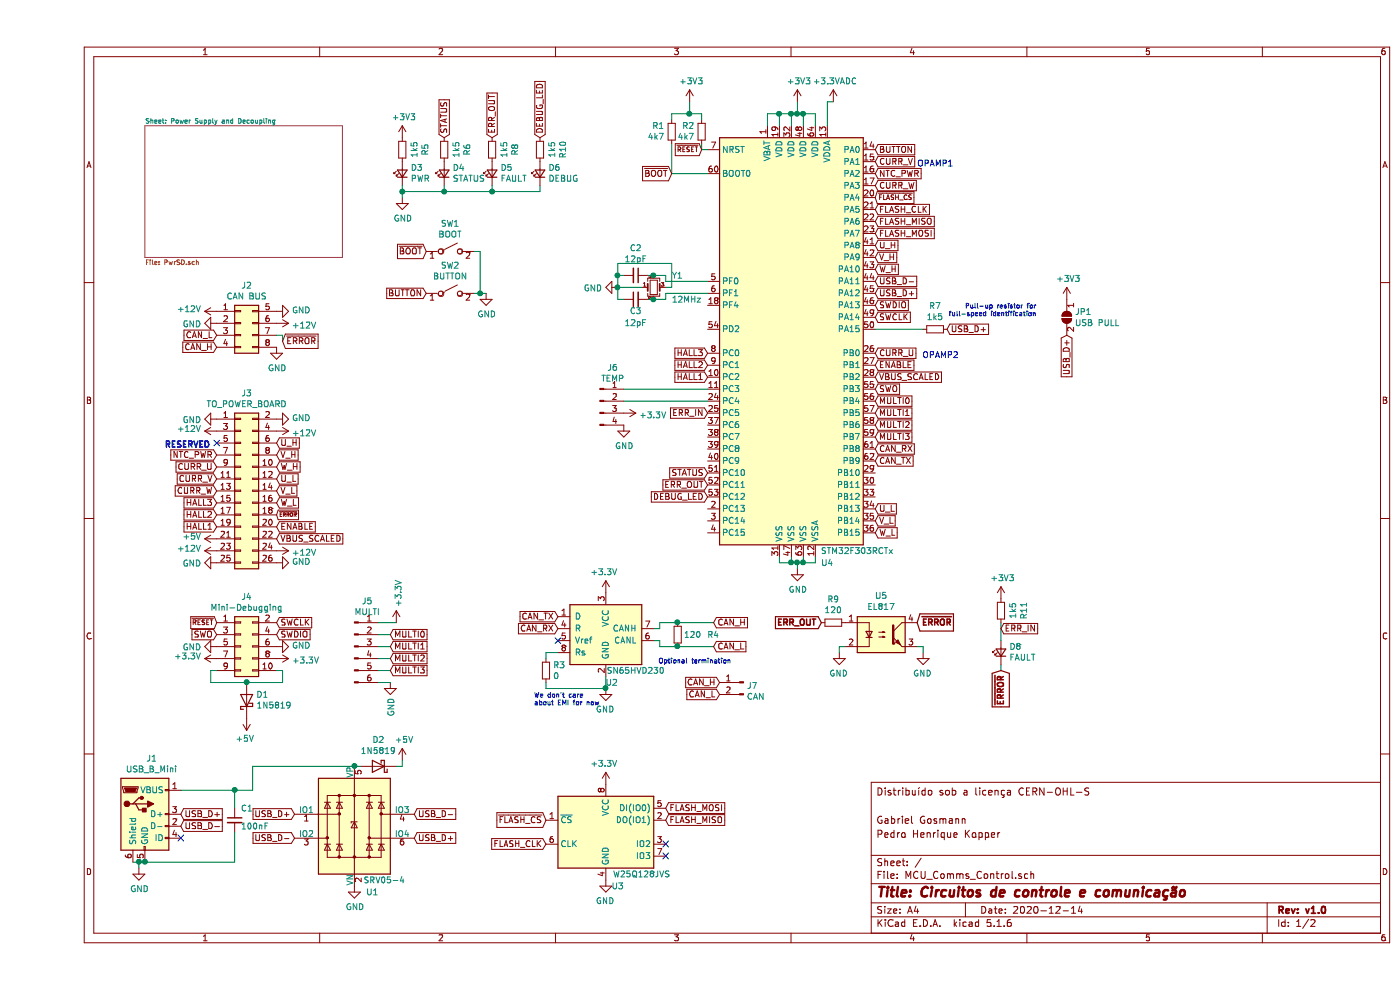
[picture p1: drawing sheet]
EESchema Schematic File Version 4
EELAYER 30 0
EELAYER END
$Descr A4 11693 8268
encoding utf-8
Sheet 1 2
Title "Circuitos de controle e comunicação"
Date "2020-12-14"
Rev "v1.0"
Comp ""
Comment1 "Pedro Henrique Kopper"
Comment2 "Gabriel Gosmann"
Comment3 ""
Comment4 "Distribuído sob a licença CERN-OHL-S"
$EndDescr
$Comp
L power:+3V3 #PWR0101
U 1 1
P 6350 850
F 0 "#PWR0101" H 6350 700 50  0001 C CNN
F 1 "+3V3" H 6365 1023 50  0000 C CNN
F 2 "" H 6350 850 50  0001 C CNN
F 3 "" H 6350 850 50  0001 C CNN
	1    6350 850 
	1    0    0    -1  
$EndComp
Wire Wire Line
	6600 1050 6600 850 
Wire Wire Line
	6500 1050 6500 950 
Wire Wire Line
	6500 950  6400 950 
Wire Wire Line
	6350 950  6350 850 
Wire Wire Line
	6400 1050 6400 950 
Connection ~ 6400 950 
Wire Wire Line
	6400 950  6350 950 
Wire Wire Line
	6300 1050 6300 950 
Wire Wire Line
	6300 950  6350 950 
Connection ~ 6350 950 
Wire Wire Line
	6200 1050 6200 950 
Wire Wire Line
	6200 950  6300 950 
Connection ~ 6300 950 
$Comp
L power:GND #PWR0102
U 1 1
P 6350 4750
F 0 "#PWR0102" H 6350 4500 50  0001 C CNN
F 1 "GND" H 6355 4577 50  0000 C CNN
F 2 "" H 6350 4750 50  0001 C CNN
F 3 "" H 6350 4750 50  0001 C CNN
	1    6350 4750
	1    0    0    -1  
$EndComp
Wire Wire Line
	6350 4750 6350 4700
Wire Wire Line
	6350 4700 6300 4700
Wire Wire Line
	6200 4700 6200 4650
Wire Wire Line
	6300 4700 6300 4650
Connection ~ 6300 4700
Wire Wire Line
	6300 4700 6200 4700
Wire Wire Line
	6400 4700 6400 4650
Wire Wire Line
	6400 4700 6350 4700
Connection ~ 6350 4700
Wire Wire Line
	6500 4650 6500 4700
Wire Wire Line
	6500 4700 6400 4700
Connection ~ 6400 4700
Text GLabel 5650 5200 2    50   Input ~ 0
CAN_H
Text GLabel 5650 5400 2    50   Input ~ 0
CAN_L
$Comp
L power:+3.3V #PWR0103
U 1 1
P 4750 4950
F 0 "#PWR0103" H 4750 4800 50  0001 C CNN
F 1 "+3.3V" H 4765 5123 50  0000 C CNN
F 2 "" H 4750 4950 50  0001 C CNN
F 3 "" H 4750 4950 50  0001 C CNN
	1    4750 4950
	-1   0    0    -1  
$EndComp
$Comp
L power:GND #PWR0104
U 1 1
P 4750 5750
F 0 "#PWR0104" H 4750 5500 50  0001 C CNN
F 1 "GND" H 4755 5577 50  0000 C CNN
F 2 "" H 4750 5750 50  0001 C CNN
F 3 "" H 4750 5750 50  0001 C CNN
	1    4750 5750
	-1   0    0    -1  
$EndComp
$Comp
L Device:R_Small R4
U 1 1
P 5350 5300
F 0 "R4" H 5000 5300 50  0000 L CNN
F 1 "120" H 5150 5300 50  0000 L CNN
F 2 "Resistor_SMD:R_0805_2012Metric" H 5350 5300 50  0001 C CNN
F 3 "~" H 5350 5300 50  0001 C CNN
F 4 "C17437" H 5350 5300 50  0001 C CNN "LCSC"
	1    5350 5300
	-1   0    0    -1  
$EndComp
Text Notes 5800 5550 2    39   ~ 0
Optional termination
Wire Wire Line
	5200 5200 5200 5250
Wire Wire Line
	5200 5250 5150 5250
Wire Wire Line
	5350 5200 5200 5200
Wire Wire Line
	5150 5350 5200 5350
Wire Wire Line
	5200 5350 5200 5400
Wire Wire Line
	5350 5400 5200 5400
Wire Wire Line
	5650 5400 5350 5400
Connection ~ 5350 5400
Wire Wire Line
	5650 5200 5350 5200
Connection ~ 5350 5200
$Comp
L power:+3.3VADC #PWR0105
U 1 1
P 6650 850
F 0 "#PWR0105" H 6800 800 50  0001 C CNN
F 1 "+3.3VADC" H 6665 1023 50  0000 C CNN
F 2 "" H 6650 850 50  0001 C CNN
F 3 "" H 6650 850 50  0001 C CNN
	1    6650 850 
	1    0    0    -1  
$EndComp
Wire Wire Line
	6650 850  6600 850 
$Sheet
S 900  1050 1650 1100
U 5FBC07FC
F0 "Power Supply and Decoupling" 39
F1 "PwrSD.sch" 39
$EndSheet
Wire Wire Line
	5250 2500 5250 2450
Wire Wire Line
	5250 2350 5250 2300
$Comp
L Device:C_Small C2
U 1 1
P 5000 2300
F 0 "C2" V 4771 2300 50  0000 C CNN
F 1 "12pF" V 4862 2300 50  0000 C CNN
F 2 "Capacitor_SMD:C_0603_1608Metric" H 5000 2300 50  0001 C CNN
F 3 "~" H 5000 2300 50  0001 C CNN
F 4 "C38523" H 5000 2300 50  0001 C CNN "LCSC"
	1    5000 2300
	0    1    1    0   
$EndComp
$Comp
L Device:C_Small C3
U 1 1
P 5000 2500
F 0 "C3" V 4900 2500 50  0000 C CNN
F 1 "12pF" V 4800 2500 50  0000 C CNN
F 2 "Capacitor_SMD:C_0603_1608Metric" H 5000 2500 50  0001 C CNN
F 3 "~" H 5000 2500 50  0001 C CNN
F 4 "C38523" H 5000 2500 50  0001 C CNN "LCSC"
	1    5000 2500
	0    -1   -1   0   
$EndComp
$Comp
L power:GND #PWR0106
U 1 1
P 4850 2400
F 0 "#PWR0106" H 4850 2150 50  0001 C CNN
F 1 "GND" V 4855 2272 50  0000 R CNN
F 2 "" H 4850 2400 50  0001 C CNN
F 3 "" H 4850 2400 50  0001 C CNN
	1    4850 2400
	0    1    1    0   
$EndComp
Wire Wire Line
	4900 2300 4850 2300
Wire Wire Line
	4850 2300 4850 2400
Wire Wire Line
	4900 2500 4850 2500
Wire Wire Line
	4850 2500 4850 2400
Connection ~ 4850 2400
Wire Wire Line
	5250 2450 5600 2450
Wire Wire Line
	5250 2350 5600 2350
$Comp
L Connector_Generic:Conn_02x04_Top_Bottom J2
U 1 1
P 1700 2700
F 0 "J2" H 1750 3017 50  0000 C CNN
F 1 "CAN BUS" H 1750 2926 50  0000 C CNN
F 2 "Connector_Molex:Molex_Mini-Fit_Jr_5566-08A_2x04_P4.20mm_Vertical" H 1700 2700 50  0001 C CNN
F 3 "~" H 1700 2700 50  0001 C CNN
	1    1700 2700
	1    0    0    -1  
$EndComp
Text GLabel 1500 2900 0    50   Input ~ 0
CAN_H
Text GLabel 1500 2800 0    50   Input ~ 0
CAN_L
$Comp
L power:GND #PWR0107
U 1 1
P 2000 2900
F 0 "#PWR0107" H 2000 2650 50  0001 C CNN
F 1 "GND" H 2005 2727 50  0000 C CNN
F 2 "" H 2000 2900 50  0001 C CNN
F 3 "" H 2000 2900 50  0001 C CNN
	1    2000 2900
	1    0    0    -1  
$EndComp
$Comp
L power:GND #PWR0108
U 1 1
P 2000 2600
F 0 "#PWR0108" H 2000 2350 50  0001 C CNN
F 1 "GND" V 2005 2472 50  0000 R CNN
F 2 "" H 2000 2600 50  0001 C CNN
F 3 "" H 2000 2600 50  0001 C CNN
	1    2000 2600
	0    -1   -1   0   
$EndComp
$Comp
L power:+12V #PWR0109
U 1 1
P 2000 2700
F 0 "#PWR0109" H 2000 2550 50  0001 C CNN
F 1 "+12V" V 2015 2828 50  0000 L CNN
F 2 "" H 2000 2700 50  0001 C CNN
F 3 "" H 2000 2700 50  0001 C CNN
	1    2000 2700
	0    1    1    0   
$EndComp
$Comp
L power:+12V #PWR0110
U 1 1
P 1500 2600
F 0 "#PWR0110" H 1500 2450 50  0001 C CNN
F 1 "+12V" V 1515 2728 50  0000 L CNN
F 2 "" H 1500 2600 50  0001 C CNN
F 3 "" H 1500 2600 50  0001 C CNN
	1    1500 2600
	0    -1   -1   0   
$EndComp
$Comp
L power:GND #PWR0111
U 1 1
P 1500 2700
F 0 "#PWR0111" H 1500 2450 50  0001 C CNN
F 1 "GND" V 1505 2572 50  0000 R CNN
F 2 "" H 1500 2700 50  0001 C CNN
F 3 "" H 1500 2700 50  0001 C CNN
	1    1500 2700
	0    1    1    0   
$EndComp
Text GLabel 2050 2850 2    50   Input ~ 0
~ERROR
Wire Wire Line
	2050 2850 2050 2800
Wire Wire Line
	2050 2800 2000 2800
$Comp
L Interface_CAN_LIN:SN65HVD230 U2
U 1 1
P 4750 5250
F 0 "U2" H 4800 4800 50  0000 C CNN
F 1 "SN65HVD230" H 5000 4900 50  0000 C CNN
F 2 "Package_SO:SOIC-8_3.9x4.9mm_P1.27mm" H 4750 4750 50  0001 C CNN
F 3 "http://www.ti.com/lit/ds/symlink/sn65hvd230.pdf" H 4650 5650 50  0001 C CNN
F 4 "C12084" H 4750 5250 50  0001 C CNN "LCSC"
	1    4750 5250
	1    0    0    -1  
$EndComp
Wire Wire Line
	4750 5650 4750 5750
$Comp
L Device:R_Small R3
U 1 1
P 4250 5600
F 0 "R3" H 4309 5646 50  0000 L CNN
F 1 "0" H 4309 5555 50  0000 L CNN
F 2 "Resistor_SMD:R_0603_1608Metric" H 4250 5600 50  0001 C CNN
F 3 "~" H 4250 5600 50  0001 C CNN
F 4 "C21189" H 4250 5600 50  0001 C CNN "LCSC"
	1    4250 5600
	1    0    0    -1  
$EndComp
Wire Wire Line
	4350 5450 4250 5450
Wire Wire Line
	4250 5450 4250 5500
Wire Wire Line
	4250 5700 4250 5750
Wire Wire Line
	4250 5750 4750 5750
Connection ~ 4750 5750
Text Notes 4150 5900 0    39   ~ 0
We don't care \nabout EMI for now
$Comp
L power:GND #PWR0112
U 1 1
P 2000 4700
F 0 "#PWR0112" H 2000 4450 50  0001 C CNN
F 1 "GND" V 2005 4572 50  0000 R CNN
F 2 "" H 2000 4700 50  0001 C CNN
F 3 "" H 2000 4700 50  0001 C CNN
	1    2000 4700
	0    -1   -1   0   
$EndComp
$Comp
L power:GND #PWR0113
U 1 1
P 1500 4700
F 0 "#PWR0113" H 1500 4450 50  0001 C CNN
F 1 "GND" V 1505 4572 50  0000 R CNN
F 2 "" H 1500 4700 50  0001 C CNN
F 3 "" H 1500 4700 50  0001 C CNN
	1    1500 4700
	0    1    1    0   
$EndComp
$Comp
L power:GND #PWR0114
U 1 1
P 1500 3500
F 0 "#PWR0114" H 1500 3250 50  0001 C CNN
F 1 "GND" V 1505 3372 50  0000 R CNN
F 2 "" H 1500 3500 50  0001 C CNN
F 3 "" H 1500 3500 50  0001 C CNN
	1    1500 3500
	0    1    1    0   
$EndComp
$Comp
L power:GND #PWR0115
U 1 1
P 2000 3500
F 0 "#PWR0115" H 2000 3250 50  0001 C CNN
F 1 "GND" V 2005 3372 50  0000 R CNN
F 2 "" H 2000 3500 50  0001 C CNN
F 3 "" H 2000 3500 50  0001 C CNN
	1    2000 3500
	0    -1   -1   0   
$EndComp
Text GLabel 2000 4300 2    30   Input ~ 0
~ERROR
$Comp
L power:+12V #PWR0116
U 1 1
P 1500 3600
F 0 "#PWR0116" H 1500 3450 50  0001 C CNN
F 1 "+12V" V 1515 3728 50  0000 L CNN
F 2 "" H 1500 3600 50  0001 C CNN
F 3 "" H 1500 3600 50  0001 C CNN
	1    1500 3600
	0    -1   -1   0   
$EndComp
$Comp
L power:+12V #PWR0117
U 1 1
P 1500 4600
F 0 "#PWR0117" H 1500 4450 50  0001 C CNN
F 1 "+12V" V 1515 4728 50  0000 L CNN
F 2 "" H 1500 4600 50  0001 C CNN
F 3 "" H 1500 4600 50  0001 C CNN
	1    1500 4600
	0    -1   -1   0   
$EndComp
$Comp
L power:+12V #PWR0118
U 1 1
P 2000 4600
F 0 "#PWR0118" H 2000 4450 50  0001 C CNN
F 1 "+12V" V 2015 4728 50  0000 L CNN
F 2 "" H 2000 4600 50  0001 C CNN
F 3 "" H 2000 4600 50  0001 C CNN
	1    2000 4600
	0    1    1    0   
$EndComp
$Comp
L power:+12V #PWR0119
U 1 1
P 2000 3600
F 0 "#PWR0119" H 2000 3450 50  0001 C CNN
F 1 "+12V" V 2015 3728 50  0000 L CNN
F 2 "" H 2000 3600 50  0001 C CNN
F 3 "" H 2000 3600 50  0001 C CNN
	1    2000 3600
	0    1    1    0   
$EndComp
Text GLabel 2000 3700 2    50   Input ~ 0
U_H
Text GLabel 2000 3800 2    50   Input ~ 0
V_H
Text GLabel 2000 3900 2    50   Input ~ 0
W_H
Text GLabel 2000 4000 2    50   Input ~ 0
U_L
Text GLabel 2000 4100 2    50   Input ~ 0
V_L
Text GLabel 2000 4200 2    50   Input ~ 0
W_L
Text GLabel 2000 4400 2    50   Input ~ 0
ENABLE
Text GLabel 2000 4500 2    50   Input ~ 0
VBUS_SCALED
Text GLabel 1500 4100 0    50   Input ~ 0
CURR_W
Text GLabel 1500 4000 0    50   Input ~ 0
CURR_V
Text GLabel 1500 3900 0    50   Input ~ 0
CURR_U
$Comp
L Device:R_Small R2
U 1 1
P 5550 1100
F 0 "R2" H 5491 1054 50  0000 R CNN
F 1 "4k7" H 5491 1145 50  0000 R CNN
F 2 "Resistor_SMD:R_0603_1608Metric" H 5550 1100 50  0001 C CNN
F 3 "~" H 5550 1100 50  0001 C CNN
F 4 "C23162" H 5550 1100 50  0001 C CNN "LCSC"
	1    5550 1100
	1    0    0    1   
$EndComp
$Comp
L Device:R_Small R1
U 1 1
P 5300 1100
F 0 "R1" H 5241 1054 50  0000 R CNN
F 1 "4k7" H 5241 1145 50  0000 R CNN
F 2 "Resistor_SMD:R_0603_1608Metric" H 5300 1100 50  0001 C CNN
F 3 "~" H 5300 1100 50  0001 C CNN
F 4 "C23162" H 5300 1100 50  0001 C CNN "LCSC"
	1    5300 1100
	1    0    0    1   
$EndComp
Wire Wire Line
	5600 1450 5300 1450
Wire Wire Line
	5300 1450 5300 1200
Wire Wire Line
	5600 1250 5550 1250
Wire Wire Line
	5550 1250 5550 1200
Wire Wire Line
	5550 1000 5550 950 
Wire Wire Line
	5550 950  5450 950 
Wire Wire Line
	5300 950  5300 1000
$Comp
L power:+3V3 #PWR0120
U 1 1
P 5450 850
F 0 "#PWR0120" H 5450 700 50  0001 C CNN
F 1 "+3V3" H 5465 1023 50  0000 C CNN
F 2 "" H 5450 850 50  0001 C CNN
F 3 "" H 5450 850 50  0001 C CNN
	1    5450 850 
	1    0    0    -1  
$EndComp
Wire Wire Line
	5450 850  5450 950 
Connection ~ 5450 950 
Wire Wire Line
	5450 950  5300 950 
Text GLabel 5550 1250 0    39   Input ~ 0
~RESET
Text GLabel 7000 2550 2    50   Input ~ 0
SWDIO
Text GLabel 7000 2650 2    50   Input ~ 0
SWCLK
Text GLabel 7000 3250 2    50   Input ~ 0
SWO
Text GLabel 4350 5150 0    50   Input ~ 0
CAN_TX
Text GLabel 4350 5250 0    50   Input ~ 0
CAN_RX
Text GLabel 7000 3750 2    50   Input ~ 0
CAN_RX
Text GLabel 7000 3850 2    50   Input ~ 0
CAN_TX
Text GLabel 7000 2450 2    50   Input ~ 0
USB_D+
Text GLabel 7000 2350 2    50   Input ~ 0
USB_D-
$Comp
L Device:R_Small R7
U 1 1
P 7500 2750
F 0 "R7" V 7304 2750 50  0000 C CNN
F 1 "1k5" V 7395 2750 50  0000 C CNN
F 2 "Resistor_SMD:R_0603_1608Metric" H 7500 2750 50  0001 C CNN
F 3 "~" H 7500 2750 50  0001 C CNN
F 4 "C22843" H 7500 2750 50  0001 C CNN "LCSC"
	1    7500 2750
	0    1    1    0   
$EndComp
Text GLabel 7600 2750 2    50   Input ~ 0
USB_D+
Text Notes 8350 2650 2    39   ~ 0
Pull-up resistor for\nfull-speed identification
$Comp
L Connector:USB_B_Mini J1
U 1 1
P 900 6800
F 0 "J1" H 957 7267 50  0000 C CNN
F 1 "USB_B_Mini" H 957 7176 50  0000 C CNN
F 2 "Connector_USB:USB_Micro-B_Molex-105133-0001" H 1050 6750 50  0001 C CNN
F 3 "~" H 1050 6750 50  0001 C CNN
	1    900  6800
	1    0    0    -1  
$EndComp
$Comp
L Connector_Generic:Conn_02x05_Odd_Even J4
U 1 1
P 1700 5400
F 0 "J4" H 1750 5817 50  0000 C CNN
F 1 "Mini-Debugging" H 1750 5726 50  0000 C CNN
F 2 "Connector_PinHeader_2.54mm:PinHeader_2x05_P2.54mm_Vertical" H 1700 5400 50  0001 C CNN
F 3 "~" H 1700 5400 50  0001 C CNN
	1    1700 5400
	1    0    0    -1  
$EndComp
$Comp
L power:+5V #PWR0121
U 1 1
P 1750 6000
F 0 "#PWR0121" H 1750 5850 50  0001 C CNN
F 1 "+5V" H 1765 6173 50  0000 C CNN
F 2 "" H 1750 6000 50  0001 C CNN
F 3 "" H 1750 6000 50  0001 C CNN
	1    1750 6000
	-1   0    0    1   
$EndComp
$Comp
L power:+3.3V #PWR0122
U 1 1
P 1500 5500
F 0 "#PWR0122" H 1500 5350 50  0001 C CNN
F 1 "+3.3V" V 1515 5628 50  0000 L CNN
F 2 "" H 1500 5500 50  0001 C CNN
F 3 "" H 1500 5500 50  0001 C CNN
	1    1500 5500
	0    -1   -1   0   
$EndComp
$Comp
L power:+3.3V #PWR0123
U 1 1
P 2000 5500
F 0 "#PWR0123" H 2000 5350 50  0001 C CNN
F 1 "+3.3V" V 2015 5628 50  0000 L CNN
F 2 "" H 2000 5500 50  0001 C CNN
F 3 "" H 2000 5500 50  0001 C CNN
	1    2000 5500
	0    1    1    0   
$EndComp
$Comp
L power:GND #PWR0124
U 1 1
P 2000 5400
F 0 "#PWR0124" H 2000 5150 50  0001 C CNN
F 1 "GND" V 2005 5272 50  0000 R CNN
F 2 "" H 2000 5400 50  0001 C CNN
F 3 "" H 2000 5400 50  0001 C CNN
	1    2000 5400
	0    -1   -1   0   
$EndComp
$Comp
L power:GND #PWR0125
U 1 1
P 1500 5400
F 0 "#PWR0125" H 1500 5150 50  0001 C CNN
F 1 "GND" V 1505 5272 50  0000 R CNN
F 2 "" H 1500 5400 50  0001 C CNN
F 3 "" H 1500 5400 50  0001 C CNN
	1    1500 5400
	0    1    1    0   
$EndComp
Text GLabel 2000 5300 2    50   Input ~ 0
SWDIO
Text GLabel 2000 5200 2    50   Input ~ 0
SWCLK
Text GLabel 1500 5300 0    50   Input ~ 0
SWO
Text GLabel 1500 5200 0    39   Input ~ 0
~RESET
Text GLabel 7000 4250 2    50   Input ~ 0
U_L
Text GLabel 7000 4350 2    50   Input ~ 0
V_L
Text GLabel 7000 4450 2    50   Input ~ 0
W_L
Text GLabel 7000 2250 2    50   Input ~ 0
W_H
Text GLabel 7000 2150 2    50   Input ~ 0
V_H
Text GLabel 7000 2050 2    50   Input ~ 0
U_H
$Comp
L Memory_Flash:W25Q128JVS U3
U 1 1
P 4750 6950
F 0 "U3" H 4850 6500 50  0000 C CNN
F 1 "W25Q128JVS" H 5050 6600 50  0000 C CNN
F 2 "Package_SO:SOIC-8_5.23x5.23mm_P1.27mm" H 4750 6950 50  0001 C CNN
F 3 "http://www.winbond.com/resource-files/w25q128jv_dtr%20revc%2003272018%20plus.pdf" H 4750 6950 50  0001 C CNN
F 4 "C97521" H 4750 6950 50  0001 C CNN "LCSC"
	1    4750 6950
	1    0    0    -1  
$EndComp
$Comp
L power:+3.3V #PWR0126
U 1 1
P 4750 6550
F 0 "#PWR0126" H 4750 6400 50  0001 C CNN
F 1 "+3.3V" H 4765 6723 50  0000 C CNN
F 2 "" H 4750 6550 50  0001 C CNN
F 3 "" H 4750 6550 50  0001 C CNN
	1    4750 6550
	-1   0    0    -1  
$EndComp
$Comp
L power:GND #PWR0127
U 1 1
P 4750 7350
F 0 "#PWR0127" H 4750 7100 50  0001 C CNN
F 1 "GND" H 4755 7177 50  0000 C CNN
F 2 "" H 4750 7350 50  0001 C CNN
F 3 "" H 4750 7350 50  0001 C CNN
	1    4750 7350
	-1   0    0    -1  
$EndComp
Text GLabel 4250 6850 0    50   Input ~ 0
~FLASH_CS
Text GLabel 4250 7050 0    50   Input ~ 0
FLASH_CLK
Text GLabel 5250 6750 2    50   Input ~ 0
FLASH_MOSI
Text GLabel 5250 6850 2    50   Input ~ 0
FLASH_MISO
$Comp
L power:GND #PWR0128
U 1 1
P 850 7250
F 0 "#PWR0128" H 850 7000 50  0001 C CNN
F 1 "GND" H 855 7077 50  0000 C CNN
F 2 "" H 850 7250 50  0001 C CNN
F 3 "" H 850 7250 50  0001 C CNN
	1    850  7250
	1    0    0    -1  
$EndComp
Wire Wire Line
	850  7250 850  7200
Wire Wire Line
	850  7200 800  7200
Wire Wire Line
	850  7200 900  7200
Connection ~ 850  7200
Text GLabel 1500 4400 0    50   Input ~ 0
HALL1
Text GLabel 1500 4300 0    50   Input ~ 0
HALL2
Text GLabel 1500 4200 0    50   Input ~ 0
HALL3
NoConn ~ 1500 3700
Text Notes 1450 3750 2    50   ~ 10
RESERVED
$Comp
L Power_Protection:SRV05-4 U1
U 1 1
P 2650 6900
F 0 "U1" H 2800 6350 50  0000 C CNN
F 1 "SRV05-4" H 2900 6450 50  0000 C CNN
F 2 "Package_TO_SOT_SMD:SOT-23-6" H 3350 6450 50  0001 C CNN
F 3 "http://www.onsemi.com/pub/Collateral/SRV05-4-D.PDF" H 2650 6900 50  0001 C CNN
F 4 "C85364" H 2650 6900 50  0001 C CNN "LCSC"
	1    2650 6900
	1    0    0    -1  
$EndComp
$Comp
L power:GND #PWR0129
U 1 1
P 2650 7400
F 0 "#PWR0129" H 2650 7150 50  0001 C CNN
F 1 "GND" H 2655 7227 50  0000 C CNN
F 2 "" H 2650 7400 50  0001 C CNN
F 3 "" H 2650 7400 50  0001 C CNN
	1    2650 7400
	1    0    0    -1  
$EndComp
$Comp
L power:+5V #PWR0130
U 1 1
P 3050 6350
F 0 "#PWR0130" H 3050 6200 50  0001 C CNN
F 1 "+5V" H 3065 6523 50  0000 C CNN
F 2 "" H 3050 6350 50  0001 C CNN
F 3 "" H 3050 6350 50  0001 C CNN
	1    3050 6350
	1    0    0    -1  
$EndComp
Text GLabel 1200 6900 2    50   Input ~ 0
USB_D-
Text GLabel 1200 6800 2    50   Input ~ 0
USB_D+
Text GLabel 2150 6800 0    50   Input ~ 0
USB_D+
Text GLabel 2150 7000 0    50   Input ~ 0
USB_D-
Wire Wire Line
	2650 6400 1800 6400
Wire Wire Line
	1800 6400 1800 6600
$Comp
L Diode:1N5819 D2
U 1 1
P 2850 6400
F 0 "D2" H 2850 6183 50  0000 C CNN
F 1 "1N5819" H 2850 6274 50  0000 C CNN
F 2 "Diode_SMD:D_SOD-123" H 2850 6225 50  0001 C CNN
F 3 "http://www.vishay.com/docs/88525/1n5817.pdf" H 2850 6400 50  0001 C CNN
F 4 "C8598" H 2850 6400 50  0001 C CNN "LCSC"
	1    2850 6400
	-1   0    0    1   
$EndComp
Wire Wire Line
	3000 6400 3050 6400
Wire Wire Line
	3050 6400 3050 6350
Wire Wire Line
	2700 6400 2650 6400
Connection ~ 2650 6400
$Comp
L power:+5V #PWR0131
U 1 1
P 1500 4500
F 0 "#PWR0131" H 1500 4350 50  0001 C CNN
F 1 "+5V" V 1515 4628 50  0000 L CNN
F 2 "" H 1500 4500 50  0001 C CNN
F 3 "" H 1500 4500 50  0001 C CNN
	1    1500 4500
	0    -1   -1   0   
$EndComp
$Comp
L Diode:1N5819 D1
U 1 1
P 1750 5850
F 0 "D1" V 1796 5770 50  0000 R CNN
F 1 "1N5819" V 1705 5770 50  0000 R CNN
F 2 "Diode_SMD:D_SOD-123" H 1750 5675 50  0001 C CNN
F 3 "http://www.vishay.com/docs/88525/1n5817.pdf" H 1750 5850 50  0001 C CNN
F 4 "C8598" H 1750 5850 50  0001 C CNN "LCSC"
	1    1750 5850
	0    -1   -1   0   
$EndComp
Wire Wire Line
	1500 5600 1450 5600
Wire Wire Line
	1450 5600 1450 5700
Wire Wire Line
	1450 5700 1750 5700
Wire Wire Line
	2050 5600 2050 5700
Wire Wire Line
	2050 5700 1750 5700
Connection ~ 1750 5700
Wire Wire Line
	2000 5600 2050 5600
$Comp
L Isolator:EL817 U5
U 1 1
P 7050 5300
F 0 "U5" H 7050 5625 50  0000 C CNN
F 1 "EL817" H 7050 5534 50  0000 C CNN
F 2 "Package_DIP:SMDIP-4_W7.62mm" H 6850 5100 50  0001 L CIN
F 3 "http://www.everlight.com/file/ProductFile/EL817.pdf" H 7050 5300 50  0001 L CNN
F 4 "C106900" H 7050 5300 50  0001 C CNN "LCSC"
	1    7050 5300
	1    0    0    -1  
$EndComp
$Comp
L power:GND #PWR0132
U 1 1
P 7400 5450
F 0 "#PWR0132" H 7400 5200 50  0001 C CNN
F 1 "GND" H 7405 5277 50  0000 C CNN
F 2 "" H 7400 5450 50  0001 C CNN
F 3 "" H 7400 5450 50  0001 C CNN
	1    7400 5450
	-1   0    0    -1  
$EndComp
Wire Wire Line
	7400 5450 7400 5400
Wire Wire Line
	7400 5400 7350 5400
$Comp
L power:GND #PWR0133
U 1 1
P 6700 5450
F 0 "#PWR0133" H 6700 5200 50  0001 C CNN
F 1 "GND" H 6705 5277 50  0000 C CNN
F 2 "" H 6700 5450 50  0001 C CNN
F 3 "" H 6700 5450 50  0001 C CNN
	1    6700 5450
	-1   0    0    -1  
$EndComp
Wire Wire Line
	6700 5450 6700 5400
Wire Wire Line
	6700 5400 6750 5400
Text GLabel 7350 5200 2    50   Input ~ 10
~ERROR
$Comp
L Device:R_Small R9
U 1 1
P 6650 5200
F 0 "R9" V 6454 5200 50  0000 C CNN
F 1 "120" V 6545 5200 50  0000 C CNN
F 2 "Resistor_SMD:R_0805_2012Metric" H 6650 5200 50  0001 C CNN
F 3 "~" H 6650 5200 50  0001 C CNN
F 4 "C17437" H 6650 5200 50  0001 C CNN "LCSC"
	1    6650 5200
	0    1    1    0   
$EndComp
Text GLabel 6550 5200 0    50   Input ~ 10
ERR_OUT
Text GLabel 7000 1950 2    50   Input ~ 0
FLASH_MOSI
Text GLabel 7000 1850 2    50   Input ~ 0
FLASH_MISO
Text GLabel 7000 1750 2    50   Input ~ 0
FLASH_CLK
Text GLabel 7000 1650 2    39   Input ~ 0
~FLASH_CS
Text GLabel 7000 3350 2    50   Input ~ 0
MULTI0
Text GLabel 7000 3450 2    50   Input ~ 0
MULTI1
$Comp
L power:+3.3V #PWR0134
U 1 1
P 3000 5200
F 0 "#PWR0134" H 3000 5050 50  0001 C CNN
F 1 "+3.3V" V 3015 5328 50  0000 L CNN
F 2 "" H 3000 5200 50  0001 C CNN
F 3 "" H 3000 5200 50  0001 C CNN
	1    3000 5200
	1    0    0    -1  
$EndComp
$Comp
L power:GND #PWR0135
U 1 1
P 2950 5700
F 0 "#PWR0135" H 2950 5450 50  0001 C CNN
F 1 "GND" V 2955 5572 50  0000 R CNN
F 2 "" H 2950 5700 50  0001 C CNN
F 3 "" H 2950 5700 50  0001 C CNN
	1    2950 5700
	1    0    0    -1  
$EndComp
Text GLabel 2950 5300 2    50   Input ~ 0
MULTI0
Text GLabel 2950 5400 2    50   Input ~ 0
MULTI1
$Comp
L Device:R_Small R5
U 1 1
P 3050 1250
F 0 "R5" V 2854 1250 50  0000 C CNN
F 1 "1k5" V 2945 1250 50  0000 C CNN
F 2 "Resistor_SMD:R_0603_1608Metric" H 3050 1250 50  0001 C CNN
F 3 "~" H 3050 1250 50  0001 C CNN
F 4 "C22843" H 3050 1250 50  0001 C CNN "LCSC"
	1    3050 1250
	-1   0    0    1   
$EndComp
$Comp
L Device:LED_Small D3
U 1 1
P 3050 1450
F 0 "D3" V 3096 1380 50  0000 R CNN
F 1 "PWR" V 3005 1380 50  0000 R CNN
F 2 "LED_SMD:LED_0603_1608Metric_Castellated" V 3050 1450 50  0001 C CNN
F 3 "~" V 3050 1450 50  0001 C CNN
F 4 "C72043" H 3050 1450 50  0001 C CNN "LCSC"
	1    3050 1450
	0    -1   -1   0   
$EndComp
$Comp
L power:+3V3 #PWR0136
U 1 1
P 3050 1150
F 0 "#PWR0136" H 3050 1000 50  0001 C CNN
F 1 "+3V3" H 3065 1323 50  0000 C CNN
F 2 "" H 3050 1150 50  0001 C CNN
F 3 "" H 3050 1150 50  0001 C CNN
	1    3050 1150
	1    0    0    -1  
$EndComp
$Comp
L power:GND #PWR0137
U 1 1
P 3050 1650
F 0 "#PWR0137" H 3050 1400 50  0001 C CNN
F 1 "GND" H 3055 1477 50  0000 C CNN
F 2 "" H 3050 1650 50  0001 C CNN
F 3 "" H 3050 1650 50  0001 C CNN
	1    3050 1650
	1    0    0    -1  
$EndComp
Wire Wire Line
	3050 1550 3050 1600
$Comp
L Device:R_Small R6
U 1 1
P 3400 1250
F 0 "R6" V 3204 1250 50  0000 C CNN
F 1 "1k5" V 3295 1250 50  0000 C CNN
F 2 "Resistor_SMD:R_0603_1608Metric" H 3400 1250 50  0001 C CNN
F 3 "~" H 3400 1250 50  0001 C CNN
F 4 "C22843" H 3400 1250 50  0001 C CNN "LCSC"
	1    3400 1250
	-1   0    0    1   
$EndComp
$Comp
L Device:LED_Small D4
U 1 1
P 3400 1450
F 0 "D4" V 3446 1380 50  0000 R CNN
F 1 "STATUS" V 3355 1380 50  0000 R CNN
F 2 "LED_SMD:LED_0603_1608Metric_Castellated" V 3400 1450 50  0001 C CNN
F 3 "~" V 3400 1450 50  0001 C CNN
F 4 "C72041" H 3400 1450 50  0001 C CNN "LCSC"
	1    3400 1450
	0    -1   -1   0   
$EndComp
Wire Wire Line
	3400 1550 3400 1600
Wire Wire Line
	3400 1600 3050 1600
Connection ~ 3050 1600
Wire Wire Line
	3050 1600 3050 1650
Text GLabel 3400 1150 1    50   Input ~ 0
STATUS
$Comp
L Device:R_Small R8
U 1 1
P 3800 1250
F 0 "R8" V 3604 1250 50  0000 C CNN
F 1 "1k5" V 3695 1250 50  0000 C CNN
F 2 "Resistor_SMD:R_0603_1608Metric" H 3800 1250 50  0001 C CNN
F 3 "~" H 3800 1250 50  0001 C CNN
F 4 "C22843" H 3800 1250 50  0001 C CNN "LCSC"
	1    3800 1250
	-1   0    0    1   
$EndComp
$Comp
L Device:LED_Small D5
U 1 1
P 3800 1450
F 0 "D5" V 3846 1380 50  0000 R CNN
F 1 "FAULT" V 3755 1380 50  0000 R CNN
F 2 "LED_SMD:LED_0603_1608Metric_Castellated" V 3800 1450 50  0001 C CNN
F 3 "~" V 3800 1450 50  0001 C CNN
F 4 "C2286" H 3800 1450 50  0001 C CNN "LCSC"
	1    3800 1450
	0    -1   -1   0   
$EndComp
Wire Wire Line
	3800 1550 3800 1600
Wire Wire Line
	3800 1600 3400 1600
Connection ~ 3400 1600
Text GLabel 3800 1150 1    50   Input ~ 0
ERR_OUT
$Comp
L Device:R_Small R10
U 1 1
P 4200 1250
F 0 "R10" V 4004 1250 50  0000 C CNN
F 1 "1k5" V 4095 1250 50  0000 C CNN
F 2 "Resistor_SMD:R_0603_1608Metric" H 4200 1250 50  0001 C CNN
F 3 "~" H 4200 1250 50  0001 C CNN
F 4 "C22843" H 4200 1250 50  0001 C CNN "LCSC"
	1    4200 1250
	-1   0    0    1   
$EndComp
$Comp
L Device:LED_Small D6
U 1 1
P 4200 1450
F 0 "D6" V 4246 1380 50  0000 R CNN
F 1 "DEBUG" V 4155 1380 50  0000 R CNN
F 2 "LED_SMD:LED_0603_1608Metric_Castellated" V 4200 1450 50  0001 C CNN
F 3 "~" V 4200 1450 50  0001 C CNN
F 4 "C72041" H 4200 1450 50  0001 C CNN "LCSC"
	1    4200 1450
	0    -1   -1   0   
$EndComp
Text GLabel 4200 1150 1    50   Input ~ 0
DEBUG_LED
Wire Wire Line
	4200 1550 4200 1600
Wire Wire Line
	4200 1600 3800 1600
Connection ~ 3800 1600
Text GLabel 5600 3950 0    50   Input ~ 0
STATUS
Text GLabel 5600 4050 0    50   Input ~ 0
ERR_OUT
Text GLabel 5600 4150 0    50   Input ~ 0
DEBUG_LED
Text GLabel 5600 2950 0    50   Input ~ 0
HALL3
Text GLabel 5600 3050 0    50   Input ~ 0
HALL2
Text GLabel 5600 3150 0    50   Input ~ 0
HALL1
$Comp
L Device:C_Small C1
U 1 1
P 1650 6850
F 0 "C1" H 1700 6950 50  0000 L CNN
F 1 "100nF" H 1700 6800 50  0000 L CNN
F 2 "Capacitor_SMD:C_0603_1608Metric" H 1650 6850 50  0001 C CNN
F 3 "~" H 1650 6850 50  0001 C CNN
F 4 "C14663" H 1650 6850 50  0001 C CNN "LCSC"
	1    1650 6850
	1    0    0    -1  
$EndComp
Wire Wire Line
	1650 6750 1650 6600
Wire Wire Line
	1200 6600 1650 6600
Wire Wire Line
	1800 6600 1650 6600
Connection ~ 1650 6600
Wire Wire Line
	1650 6950 1650 7200
Wire Wire Line
	1650 7200 900  7200
Connection ~ 900  7200
Text GLabel 5300 1450 0    50   Input ~ 0
~BOOT
Text GLabel 3250 2100 0    50   Input ~ 0
~BOOT
$Comp
L Switch:SW_SPST SW1
U 1 1
P 3450 2100
F 0 "SW1" H 3450 2335 50  0000 C CNN
F 1 "BOOT" H 3450 2244 50  0000 C CNN
F 2 "Button_Switch_SMD:SW_SPST_PTS645" H 3450 2100 50  0001 C CNN
F 3 "~" H 3450 2100 50  0001 C CNN
	1    3450 2100
	1    0    0    -1  
$EndComp
Text GLabel 3250 2450 0    50   Input ~ 0
BUTTON
$Comp
L Switch:SW_SPST SW2
U 1 1
P 3450 2450
F 0 "SW2" H 3450 2685 50  0000 C CNN
F 1 "BUTTON" H 3450 2594 50  0000 C CNN
F 2 "Button_Switch_SMD:SW_SPST_PTS645" H 3450 2450 50  0001 C CNN
F 3 "~" H 3450 2450 50  0001 C CNN
	1    3450 2450
	1    0    0    -1  
$EndComp
$Comp
L power:GND #PWR0138
U 1 1
P 3750 2450
F 0 "#PWR0138" H 3750 2200 50  0001 C CNN
F 1 "GND" H 3755 2277 50  0000 C CNN
F 2 "" H 3750 2450 50  0001 C CNN
F 3 "" H 3750 2450 50  0001 C CNN
	1    3750 2450
	1    0    0    -1  
$EndComp
Wire Wire Line
	3750 2450 3700 2450
Wire Wire Line
	3700 2450 3700 2100
Wire Wire Line
	3700 2100 3650 2100
Connection ~ 3700 2450
Wire Wire Line
	3700 2450 3650 2450
Text GLabel 7000 2950 2    50   Input ~ 0
CURR_U
Text GLabel 7000 1550 2    50   Input ~ 0
CURR_W
Text GLabel 7000 1350 2    50   Input ~ 0
CURR_V
Text Notes 7350 1400 0    50   ~ 0
OPAMP1
Text Notes 7700 3000 2    50   ~ 0
OPAMP2\n
Text GLabel 7000 3150 2    50   Input ~ 0
VBUS_SCALED
Text GLabel 7000 3050 2    50   Input ~ 0
ENABLE
Text GLabel 7000 1250 2    50   Input ~ 0
BUTTON
NoConn ~ 1200 7000
NoConn ~ 5250 7050
NoConn ~ 5250 7150
NoConn ~ 4350 5350
Wire Wire Line
	5100 2300 5150 2300
Wire Wire Line
	5100 2500 5150 2500
$Comp
L Device:Crystal_GND24_Small Y1
U 1 1
P 5150 2400
F 0 "Y1" H 5300 2500 50  0000 L CNN
F 1 "12MHz" H 5300 2300 50  0000 L CNN
F 2 "Crystal:Crystal_SMD_3225-4Pin_3.2x2.5mm" H 5150 2400 50  0001 C CNN
F 3 "~" H 5150 2400 50  0001 C CNN
F 4 "C9002" H 5150 2400 50  0001 C CNN "LCSC"
	1    5150 2400
	1    0    0    -1  
$EndComp
Connection ~ 5150 2500
Wire Wire Line
	5150 2500 5250 2500
Connection ~ 5150 2300
Wire Wire Line
	5150 2300 5250 2300
Wire Wire Line
	5050 2400 4850 2400
Wire Wire Line
	5250 2400 5300 2400
Wire Wire Line
	5300 2400 5300 2200
Wire Wire Line
	4850 2200 4850 2300
Connection ~ 4850 2300
Text GLabel 3150 7000 2    50   Input ~ 0
USB_D+
Text GLabel 3150 6800 2    50   Input ~ 0
USB_D-
$Comp
L Connector_Generic:Conn_02x13_Odd_Even J3
U 1 1
P 1700 4100
F 0 "J3" H 1750 4917 50  0000 C CNN
F 1 "TO_POWER_BOARD" H 1750 4826 50  0000 C CNN
F 2 "Connector_IDC:IDC-Header_2x13_P2.54mm_Vertical" H 1700 4100 50  0001 C CNN
F 3 "~" H 1700 4100 50  0001 C CNN
	1    1700 4100
	1    0    0    -1  
$EndComp
$Comp
L power:GND #PWR01
U 1 1
P 4900 3550
F 0 "#PWR01" H 4900 3300 50  0001 C CNN
F 1 "GND" H 4905 3377 50  0000 C CNN
F 2 "" H 4900 3550 50  0001 C CNN
F 3 "" H 4900 3550 50  0001 C CNN
	1    4900 3550
	1    0    0    -1  
$EndComp
$Comp
L Connector:Conn_01x04_Male J6
U 1 1
P 4700 3350
F 0 "J6" H 4808 3631 50  0000 C CNN
F 1 "TEMP" H 4808 3540 50  0000 C CNN
F 2 "Connector_PinHeader_2.54mm:PinHeader_2x02_P2.54mm_Vertical" H 4700 3350 50  0001 C CNN
F 3 "~" H 4700 3350 50  0001 C CNN
	1    4700 3350
	1    0    0    -1  
$EndComp
$Comp
L power:+3.3V #PWR02
U 1 1
P 4900 3450
F 0 "#PWR02" H 4900 3300 50  0001 C CNN
F 1 "+3.3V" V 4915 3578 50  0000 L CNN
F 2 "" H 4900 3450 50  0001 C CNN
F 3 "" H 4900 3450 50  0001 C CNN
	1    4900 3450
	0    1    1    0   
$EndComp
Text GLabel 1500 3800 0    50   Input ~ 0
NTC_PWR
Text GLabel 7000 1450 2    50   Input ~ 0
NTC_PWR
Wire Wire Line
	7400 2750 7000 2750
$Comp
L MCU_ST_STM32F3:STM32F303RCTx U4
U 1 1
P 6300 2850
F 0 "U4" H 6600 1000 50  0000 C CNN
F 1 "STM32F303RCTx" H 6850 1100 50  0000 C CNN
F 2 "Package_QFP:LQFP-64_10x10mm_P0.5mm" H 5700 1150 50  0001 R CNN
F 3 "http://www.st.com/st-web-ui/static/active/en/resource/technical/document/datasheet/DM00058181.pdf" H 6300 2850 50  0001 C CNN
	1    6300 2850
	1    0    0    -1  
$EndComp
Wire Wire Line
	6200 950  6100 950 
Wire Wire Line
	6100 950  6100 1050
Connection ~ 6200 950 
Wire Wire Line
	5300 2200 4850 2200
Text GLabel 8600 2800 3    50   Input ~ 0
USB_D+
$Comp
L Jumper:SolderJumper_2_Open JP1
U 1 1
P 8600 2650
F 0 "JP1" V 8554 2718 50  0000 L CNN
F 1 "USB PULL" V 8645 2718 50  0000 L CNN
F 2 "Jumper:SolderJumper-2_P1.3mm_Open_RoundedPad1.0x1.5mm" H 8600 2650 50  0001 C CNN
F 3 "~" H 8600 2650 50  0001 C CNN
	1    8600 2650
	0    1    1    0   
$EndComp
$Comp
L power:+3V3 #PWR04
U 1 1
P 8600 2500
F 0 "#PWR04" H 8600 2350 50  0001 C CNN
F 1 "+3V3" H 8615 2673 50  0000 C CNN
F 2 "" H 8600 2500 50  0001 C CNN
F 3 "" H 8600 2500 50  0001 C CNN
	1    8600 2500
	1    0    0    -1  
$EndComp
Text GLabel 7000 3550 2    50   Input ~ 0
MULTI2
Text GLabel 7000 3650 2    50   Input ~ 0
MULTI3
Text GLabel 2950 5500 2    50   Input ~ 0
MULTI2
Text GLabel 2950 5600 2    50   Input ~ 0
MULTI3
$Comp
L Connector:Conn_01x06_Male J5
U 1 1
P 2650 5400
F 0 "J5" H 2758 5781 50  0000 C CNN
F 1 "MULTI" H 2758 5690 50  0000 C CNN
F 2 "Connector_PinHeader_2.54mm:PinHeader_1x06_P2.54mm_Vertical" H 2650 5400 50  0001 C CNN
F 3 "~" H 2650 5400 50  0001 C CNN
	1    2650 5400
	1    0    0    -1  
$EndComp
Wire Wire Line
	2950 5700 2850 5700
Wire Wire Line
	2950 5500 2850 5500
Wire Wire Line
	2850 5600 2950 5600
Wire Wire Line
	2950 5400 2850 5400
Wire Wire Line
	2950 5300 2850 5300
Wire Wire Line
	2850 5200 3000 5200
$Comp
L Connector:Conn_01x02_Male J7
U 1 1
P 5900 5700
F 0 "J7" H 5872 5674 50  0000 R CNN
F 1 "CAN" H 5872 5583 50  0000 R CNN
F 2 "Connector_PinHeader_2.54mm:PinHeader_1x02_P2.54mm_Vertical" H 5900 5700 50  0001 C CNN
F 3 "~" H 5900 5700 50  0001 C CNN
	1    5900 5700
	-1   0    0    -1  
$EndComp
Text GLabel 5700 5700 0    50   Input ~ 0
CAN_H
Text GLabel 5700 5800 0    50   Input ~ 0
CAN_L
Text GLabel 8050 5600 3    50   Input ~ 10
~ERROR
Text GLabel 8050 5250 2    50   Input ~ 0
ERR_IN
$Comp
L Device:R_Small R11
U 1 1
P 8050 5100
F 0 "R11" V 7854 5100 50  0000 C CNN
F 1 "1k5" V 7945 5100 50  0000 C CNN
F 2 "Resistor_SMD:R_0603_1608Metric" H 8050 5100 50  0001 C CNN
F 3 "~" H 8050 5100 50  0001 C CNN
F 4 "C22843" H 8050 5100 50  0001 C CNN "LCSC"
	1    8050 5100
	-1   0    0    1   
$EndComp
$Comp
L power:+3V3 #PWR03
U 1 1
P 8050 5000
F 0 "#PWR03" H 8050 4850 50  0001 C CNN
F 1 "+3V3" H 8065 5173 50  0000 C CNN
F 2 "" H 8050 5000 50  0001 C CNN
F 3 "" H 8050 5000 50  0001 C CNN
	1    8050 5000
	1    0    0    -1  
$EndComp
Text GLabel 5600 3450 0    50   Input ~ 0
ERR_IN
Wire Wire Line
	4900 3350 5600 3350
Wire Wire Line
	4900 3250 5600 3250
$Comp
L Device:LED_Small D8
U 1 1
P 8050 5450
F 0 "D8" V 8096 5380 50  0000 R CNN
F 1 "FAULT" V 8005 5380 50  0000 R CNN
F 2 "LED_SMD:LED_0603_1608Metric_Castellated" V 8050 5450 50  0001 C CNN
F 3 "~" V 8050 5450 50  0001 C CNN
F 4 "C2286" H 8050 5450 50  0001 C CNN "LCSC"
	1    8050 5450
	0    -1   -1   0   
$EndComp
Wire Wire Line
	8050 5600 8050 5550
Wire Wire Line
	8050 5200 8050 5350
$EndSCHEMATC
